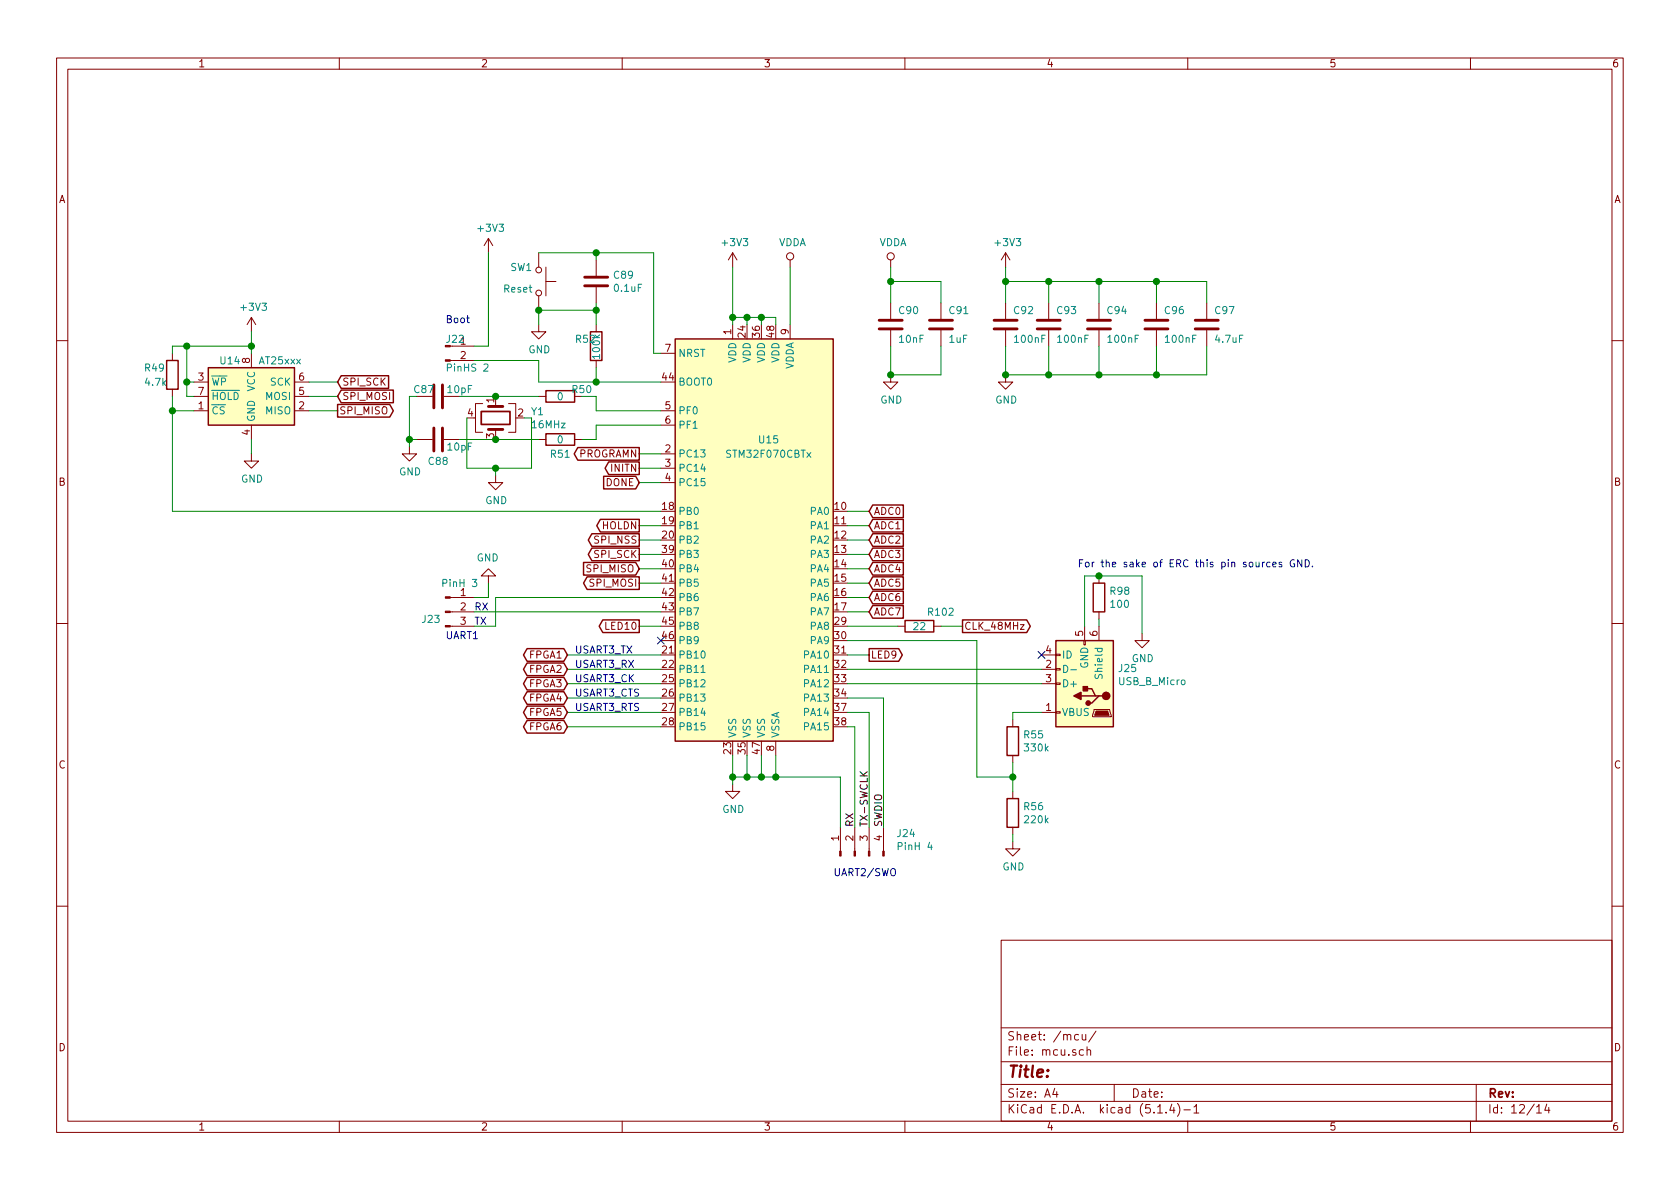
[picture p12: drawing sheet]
EESchema Schematic File Version 4
LIBS:conan-cache
EELAYER 30 0
EELAYER END
$Descr A4 11693 8268
encoding utf-8
Sheet 12 14
Title ""
Date ""
Rev ""
Comp ""
Comment1 ""
Comment2 ""
Comment3 ""
Comment4 ""
$EndDescr
$Comp
L MCU_ST_STM32F0:STM32F070CBTx U15
U 1 1
P 5300 3750
F 0 "U15" H 5350 4450 50  0000 C CNN
F 1 "STM32F070CBTx" H 5350 4350 50  0000 C CNN
F 2 "Package_QFP:LQFP-48_7x7mm_P0.5mm" H 4700 2350 50  0001 R CNN
F 3 "http://www.st.com/st-web-ui/static/active/en/resource/technical/document/datasheet/DM00141386.pdf" H 5300 3750 50  0001 C CNN
	1    5300 3750
	1    0    0    -1  
$EndComp
$Comp
L Switch:SW_Push SW1
U 1 1
P 3750 1950
F 0 "SW1" V 3650 1750 50  0000 L CNN
F 1 "Reset" V 3800 1700 50  0000 L CNN
F 2 "Button_Switch_SMD:SW_SPST_PTS810" H 3750 2150 50  0001 C CNN
F 3 "" H 3750 2150 50  0001 C CNN
	1    3750 1950
	0    1    1    0   
$EndComp
$Comp
L power:GND #PWR076
U 1 1
P 3750 2250
F 0 "#PWR076" H 3750 2000 50  0001 C CNN
F 1 "GND" H 3755 2077 50  0000 C CNN
F 2 "" H 3750 2250 50  0001 C CNN
F 3 "" H 3750 2250 50  0001 C CNN
	1    3750 2250
	1    0    0    -1  
$EndComp
Wire Wire Line
	3750 2250 3750 2150
Connection ~ 3750 2150
Wire Wire Line
	3750 1750 4150 1750
$Comp
L Connector:USB_B_Micro J25
U 1 1
P 7550 4750
F 0 "J25" H 7320 4647 50  0000 R CNN
F 1 "USB_B_Micro" H 7320 4738 50  0000 R CNN
F 2 "Connector_USB:USB_Micro-B_GCT_USB3076-30-A" H 7700 4700 50  0001 C CNN
F 3 "~" H 7700 4700 50  0001 C CNN
	1    7550 4750
	-1   0    0    1   
$EndComp
Wire Wire Line
	5900 4650 7250 4650
Wire Wire Line
	5900 4750 7250 4750
Wire Wire Line
	5900 4450 6800 4450
Wire Wire Line
	6800 4450 6800 5400
$Comp
L Device:R R55
U 1 1
P 7050 5150
F 0 "R55" H 7120 5196 50  0000 L CNN
F 1 "330k" H 7120 5105 50  0000 L CNN
F 2 "Resistor_SMD:R_0603_1608Metric" V 6980 5150 50  0001 C CNN
F 3 "~" H 7050 5150 50  0001 C CNN
	1    7050 5150
	1    0    0    -1  
$EndComp
$Comp
L Device:R R56
U 1 1
P 7050 5650
F 0 "R56" H 7120 5696 50  0000 L CNN
F 1 "220k" H 7120 5605 50  0000 L CNN
F 2 "Resistor_SMD:R_0603_1608Metric" V 6980 5650 50  0001 C CNN
F 3 "~" H 7050 5650 50  0001 C CNN
	1    7050 5650
	1    0    0    -1  
$EndComp
$Comp
L power:GND #PWR082
U 1 1
P 7050 5850
F 0 "#PWR082" H 7050 5600 50  0001 C CNN
F 1 "GND" H 7055 5677 50  0000 C CNN
F 2 "" H 7050 5850 50  0001 C CNN
F 3 "" H 7050 5850 50  0001 C CNN
	1    7050 5850
	1    0    0    -1  
$EndComp
Wire Wire Line
	7050 5800 7050 5850
Wire Wire Line
	7050 5500 7050 5400
Wire Wire Line
	6800 5400 7050 5400
Connection ~ 7050 5400
Wire Wire Line
	7050 5400 7050 5300
Wire Wire Line
	7050 5000 7050 4950
Wire Wire Line
	7050 4950 7250 4950
$Comp
L power:GND #PWR085
U 1 1
P 7950 4400
F 0 "#PWR085" H 7950 4150 50  0001 C CNN
F 1 "GND" H 7955 4227 50  0000 C CNN
F 2 "" H 7950 4400 50  0001 C CNN
F 3 "" H 7950 4400 50  0001 C CNN
	1    7950 4400
	1    0    0    -1  
$EndComp
Wire Wire Line
	7950 4400 7950 4000
Wire Wire Line
	7550 4000 7550 4350
Wire Wire Line
	4150 1750 4550 1750
Wire Wire Line
	4550 1750 4550 2450
Wire Wire Line
	4550 2450 4600 2450
Connection ~ 4150 1750
Wire Wire Line
	4150 2150 4150 2100
Wire Wire Line
	4150 1750 4150 1800
$Comp
L Device:C C89
U 1 1
P 4150 1950
F 0 "C89" H 4265 1996 50  0000 L CNN
F 1 "0.1uF" H 4265 1905 50  0000 L CNN
F 2 "Capacitor_SMD:C_0603_1608Metric" H 4188 1800 50  0001 C CNN
F 3 "~" H 4150 1950 50  0001 C CNN
	1    4150 1950
	1    0    0    -1  
$EndComp
$Comp
L Device:R R50
U 1 1
P 3900 2750
F 0 "R50" V 3850 2900 50  0000 C CNN
F 1 "0" V 3900 2750 50  0000 C CNN
F 2 "Resistor_SMD:R_0603_1608Metric" V 3830 2750 50  0001 C CNN
F 3 "~" H 3900 2750 50  0001 C CNN
	1    3900 2750
	0    1    1    0   
$EndComp
$Comp
L Device:R R51
U 1 1
P 3900 3050
F 0 "R51" V 4000 3050 50  0000 C CNN
F 1 "0" V 3900 3050 50  0000 C CNN
F 2 "Resistor_SMD:R_0603_1608Metric" V 3830 3050 50  0001 C CNN
F 3 "~" H 3900 3050 50  0001 C CNN
	1    3900 3050
	0    1    1    0   
$EndComp
$Comp
L Device:C C87
U 1 1
P 3050 2750
F 0 "C87" V 3000 2650 50  0000 C CNN
F 1 "10pF" V 3000 2900 50  0000 C CNN
F 2 "Capacitor_SMD:C_0603_1608Metric" H 3088 2600 50  0001 C CNN
F 3 "~" H 3050 2750 50  0001 C CNN
	1    3050 2750
	0    1    1    0   
$EndComp
$Comp
L power:GND #PWR073
U 1 1
P 2850 3100
F 0 "#PWR073" H 2850 2850 50  0001 C CNN
F 1 "GND" H 2855 2927 50  0000 C CNN
F 2 "" H 2850 3100 50  0001 C CNN
F 3 "" H 2850 3100 50  0001 C CNN
	1    2850 3100
	1    0    0    -1  
$EndComp
Wire Wire Line
	2850 3100 2850 3050
Wire Wire Line
	2850 3050 2900 3050
Wire Wire Line
	2850 3050 2850 2750
Wire Wire Line
	2850 2750 2900 2750
Connection ~ 2850 3050
Wire Wire Line
	4050 3050 4150 3050
Wire Wire Line
	4150 3050 4150 2950
Wire Wire Line
	4150 2950 4600 2950
Wire Wire Line
	4050 2750 4150 2750
Wire Wire Line
	4150 2750 4150 2850
Wire Wire Line
	4150 2850 4600 2850
$Comp
L power:+3V3 #PWR077
U 1 1
P 5100 1850
F 0 "#PWR077" H 5100 1700 50  0001 C CNN
F 1 "+3V3" H 5115 2023 50  0000 C CNN
F 2 "" H 5100 1850 50  0001 C CNN
F 3 "" H 5100 1850 50  0001 C CNN
	1    5100 1850
	1    0    0    -1  
$EndComp
Wire Wire Line
	5100 1850 5100 2200
Wire Wire Line
	5200 2250 5200 2200
Wire Wire Line
	5200 2200 5100 2200
Connection ~ 5100 2200
Wire Wire Line
	5100 2200 5100 2250
Wire Wire Line
	5300 2250 5300 2200
Wire Wire Line
	5300 2200 5200 2200
Connection ~ 5200 2200
Wire Wire Line
	5400 2250 5400 2200
Wire Wire Line
	5400 2200 5300 2200
Connection ~ 5300 2200
$Comp
L power:VDDA #PWR079
U 1 1
P 5500 1850
F 0 "#PWR079" H 5500 1700 50  0001 C CNN
F 1 "VDDA" H 5517 2023 50  0000 C CNN
F 2 "" H 5500 1850 50  0001 C CNN
F 3 "" H 5500 1850 50  0001 C CNN
	1    5500 1850
	1    0    0    -1  
$EndComp
Wire Wire Line
	5500 1850 5500 2250
$Comp
L Device:C C90
U 1 1
P 6200 2250
F 0 "C90" H 6250 2350 50  0000 L CNN
F 1 "10nF" H 6250 2150 50  0000 L CNN
F 2 "Capacitor_SMD:C_0603_1608Metric" H 6238 2100 50  0001 C CNN
F 3 "~" H 6200 2250 50  0001 C CNN
	1    6200 2250
	1    0    0    -1  
$EndComp
$Comp
L Device:C C91
U 1 1
P 6550 2250
F 0 "C91" H 6600 2350 50  0000 L CNN
F 1 "1uF" H 6600 2150 50  0000 L CNN
F 2 "Capacitor_SMD:C_0603_1608Metric" H 6588 2100 50  0001 C CNN
F 3 "~" H 6550 2250 50  0001 C CNN
	1    6550 2250
	1    0    0    -1  
$EndComp
$Comp
L Device:C C92
U 1 1
P 7000 2250
F 0 "C92" H 7050 2350 50  0000 L CNN
F 1 "100nF" H 7050 2150 50  0000 L CNN
F 2 "Capacitor_SMD:C_0603_1608Metric" H 7038 2100 50  0001 C CNN
F 3 "~" H 7000 2250 50  0001 C CNN
	1    7000 2250
	1    0    0    -1  
$EndComp
$Comp
L Device:C C93
U 1 1
P 7300 2250
F 0 "C93" H 7350 2350 50  0000 L CNN
F 1 "100nF" H 7350 2150 50  0000 L CNN
F 2 "Capacitor_SMD:C_0603_1608Metric" H 7338 2100 50  0001 C CNN
F 3 "~" H 7300 2250 50  0001 C CNN
	1    7300 2250
	1    0    0    -1  
$EndComp
$Comp
L Device:C C94
U 1 1
P 7650 2250
F 0 "C94" H 7700 2350 50  0000 L CNN
F 1 "100nF" H 7700 2150 50  0000 L CNN
F 2 "Capacitor_SMD:C_0603_1608Metric" H 7688 2100 50  0001 C CNN
F 3 "~" H 7650 2250 50  0001 C CNN
	1    7650 2250
	1    0    0    -1  
$EndComp
$Comp
L Device:C C96
U 1 1
P 8050 2250
F 0 "C96" H 8100 2350 50  0000 L CNN
F 1 "100nF" H 8100 2150 50  0000 L CNN
F 2 "Capacitor_SMD:C_0603_1608Metric" H 8088 2100 50  0001 C CNN
F 3 "~" H 8050 2250 50  0001 C CNN
	1    8050 2250
	1    0    0    -1  
$EndComp
$Comp
L Device:C C97
U 1 1
P 8400 2250
F 0 "C97" H 8450 2350 50  0000 L CNN
F 1 "4.7uF" H 8450 2150 50  0000 L CNN
F 2 "Capacitor_SMD:C_0603_1608Metric" H 8438 2100 50  0001 C CNN
F 3 "~" H 8400 2250 50  0001 C CNN
	1    8400 2250
	1    0    0    -1  
$EndComp
$Comp
L power:GND #PWR084
U 1 1
P 7000 2600
F 0 "#PWR084" H 7000 2350 50  0001 C CNN
F 1 "GND" H 7005 2427 50  0000 C CNN
F 2 "" H 7000 2600 50  0001 C CNN
F 3 "" H 7000 2600 50  0001 C CNN
	1    7000 2600
	1    0    0    -1  
$EndComp
$Comp
L power:GND #PWR081
U 1 1
P 6200 2600
F 0 "#PWR081" H 6200 2350 50  0001 C CNN
F 1 "GND" H 6205 2427 50  0000 C CNN
F 2 "" H 6200 2600 50  0001 C CNN
F 3 "" H 6200 2600 50  0001 C CNN
	1    6200 2600
	1    0    0    -1  
$EndComp
$Comp
L power:+3V3 #PWR083
U 1 1
P 7000 1850
F 0 "#PWR083" H 7000 1700 50  0001 C CNN
F 1 "+3V3" H 7015 2023 50  0000 C CNN
F 2 "" H 7000 1850 50  0001 C CNN
F 3 "" H 7000 1850 50  0001 C CNN
	1    7000 1850
	1    0    0    -1  
$EndComp
$Comp
L power:VDDA #PWR080
U 1 1
P 6200 1850
F 0 "#PWR080" H 6200 1700 50  0001 C CNN
F 1 "VDDA" H 6217 2023 50  0000 C CNN
F 2 "" H 6200 1850 50  0001 C CNN
F 3 "" H 6200 1850 50  0001 C CNN
	1    6200 1850
	1    0    0    -1  
$EndComp
Wire Wire Line
	6200 1850 6200 1950
Wire Wire Line
	6200 2400 6200 2600
Wire Wire Line
	6200 2600 6550 2600
Wire Wire Line
	6550 2600 6550 2400
Connection ~ 6200 2600
Wire Wire Line
	6550 2100 6550 1950
Wire Wire Line
	6550 1950 6200 1950
Connection ~ 6200 1950
Wire Wire Line
	6200 1950 6200 2100
Wire Wire Line
	7000 1850 7000 1950
Wire Wire Line
	7000 2400 7000 2600
Wire Wire Line
	7000 2600 7300 2600
Wire Wire Line
	7300 2600 7300 2400
Connection ~ 7000 2600
Wire Wire Line
	7300 2600 7650 2600
Wire Wire Line
	7650 2600 7650 2400
Connection ~ 7300 2600
Connection ~ 7650 2600
Wire Wire Line
	8050 2600 8050 2400
Wire Wire Line
	8050 2600 8400 2600
Wire Wire Line
	8400 2600 8400 2400
Connection ~ 8050 2600
Wire Wire Line
	7300 2100 7300 1950
Wire Wire Line
	7300 1950 7000 1950
Connection ~ 7000 1950
Wire Wire Line
	7000 1950 7000 2100
Wire Wire Line
	7650 2100 7650 1950
Wire Wire Line
	7650 1950 7300 1950
Connection ~ 7300 1950
Connection ~ 7650 1950
Wire Wire Line
	8050 2100 8050 1950
Wire Wire Line
	8400 2100 8400 1950
Wire Wire Line
	8400 1950 8050 1950
Connection ~ 8050 1950
$Comp
L power:GND #PWR078
U 1 1
P 5100 5450
F 0 "#PWR078" H 5100 5200 50  0001 C CNN
F 1 "GND" H 5105 5277 50  0000 C CNN
F 2 "" H 5100 5450 50  0001 C CNN
F 3 "" H 5100 5450 50  0001 C CNN
	1    5100 5450
	1    0    0    -1  
$EndComp
Wire Wire Line
	5100 5450 5100 5400
Wire Wire Line
	5100 5400 5200 5400
Wire Wire Line
	5200 5400 5200 5250
Connection ~ 5100 5400
Wire Wire Line
	5100 5400 5100 5250
Wire Wire Line
	5200 5400 5300 5400
Wire Wire Line
	5300 5400 5300 5250
Connection ~ 5200 5400
Wire Wire Line
	5300 5400 5400 5400
Wire Wire Line
	5400 5400 5400 5250
Connection ~ 5300 5400
Text GLabel 6050 3550 2    50   Input ~ 0
ADC0
Text GLabel 6050 3650 2    50   Input ~ 0
ADC1
Text GLabel 6050 3750 2    50   Input ~ 0
ADC2
Text GLabel 6050 3850 2    50   Input ~ 0
ADC3
Text GLabel 6050 3950 2    50   Input ~ 0
ADC4
Text GLabel 6050 4050 2    50   Input ~ 0
ADC5
Text GLabel 6050 4150 2    50   Input ~ 0
ADC6
Text GLabel 6050 4250 2    50   Input ~ 0
ADC7
Wire Wire Line
	5900 3650 6050 3650
Wire Wire Line
	6050 3550 5900 3550
Wire Wire Line
	5900 3750 6050 3750
Wire Wire Line
	6050 3850 5900 3850
Wire Wire Line
	5900 3950 6050 3950
Wire Wire Line
	6050 4050 5900 4050
Wire Wire Line
	5900 4150 6050 4150
Wire Wire Line
	5900 4950 6050 4950
Wire Wire Line
	6050 4950 6050 5750
Wire Wire Line
	5900 5050 5950 5050
Connection ~ 5400 5400
Text Label 6050 5750 1    50   ~ 0
TX-SWCLK
Text Label 5950 5750 1    50   ~ 0
RX
$Comp
L Device:R R52
U 1 1
P 4150 2400
F 0 "R52" H 4000 2450 50  0000 L CNN
F 1 "100k" V 4150 2300 50  0000 L CNN
F 2 "Resistor_SMD:R_0603_1608Metric" V 4080 2400 50  0001 C CNN
F 3 "~" H 4150 2400 50  0001 C CNN
	1    4150 2400
	1    0    0    -1  
$EndComp
Wire Wire Line
	5850 5400 5400 5400
$Comp
L Connector:Conn_01x02_Male J22
U 1 1
P 3100 2400
F 0 "J22" H 3100 2450 50  0000 L CNN
F 1 "PinHS 2" H 3100 2250 50  0000 L CNN
F 2 "Connector_PinHeader_1.27mm:PinHeader_1x02_P1.27mm_Vertical" H 3100 2400 50  0001 C CNN
F 3 "~" H 3100 2400 50  0001 C CNN
	1    3100 2400
	1    0    0    -1  
$EndComp
Wire Wire Line
	3750 2150 4150 2150
Wire Wire Line
	3750 2650 3750 2500
Wire Wire Line
	3750 2500 3300 2500
Wire Wire Line
	3750 2650 4150 2650
Wire Wire Line
	4150 2550 4150 2650
Connection ~ 4150 2650
Wire Wire Line
	4150 2650 4600 2650
Wire Wire Line
	4150 2250 4150 2150
Connection ~ 4150 2150
$Comp
L power:+3V3 #PWR074
U 1 1
P 3400 1750
F 0 "#PWR074" H 3400 1600 50  0001 C CNN
F 1 "+3V3" H 3415 1923 50  0000 C CNN
F 2 "" H 3400 1750 50  0001 C CNN
F 3 "" H 3400 1750 50  0001 C CNN
	1    3400 1750
	1    0    0    -1  
$EndComp
Wire Wire Line
	3400 1750 3400 2400
Wire Wire Line
	3400 2400 3300 2400
$Comp
L Connector:Conn_01x03_Male J23
U 1 1
P 3100 4250
F 0 "J23" H 3000 4200 50  0000 C CNN
F 1 "PinH 3" H 3200 4450 50  0000 C CNN
F 2 "Connector_PinHeader_2.54mm:PinHeader_1x03_P2.54mm_Vertical" H 3100 4250 50  0001 C CNN
F 3 "~" H 3100 4250 50  0001 C CNN
	1    3100 4250
	1    0    0    -1  
$EndComp
Wire Wire Line
	3300 4250 4600 4250
Wire Wire Line
	4600 4150 3450 4150
Wire Wire Line
	3450 4150 3450 4350
Wire Wire Line
	3450 4350 3300 4350
$Comp
L power:GND #PWR075
U 1 1
P 3400 4050
F 0 "#PWR075" H 3400 3800 50  0001 C CNN
F 1 "GND" H 3405 3877 50  0000 C CNN
F 2 "" H 3400 4050 50  0001 C CNN
F 3 "" H 3400 4050 50  0001 C CNN
	1    3400 4050
	-1   0    0    1   
$EndComp
Wire Wire Line
	3400 4050 3400 4150
Wire Wire Line
	3400 4150 3300 4150
Text Notes 3300 4250 0    50   ~ 0
RX
Text Notes 3300 4350 0    50   ~ 0
TX
$Comp
L Memory_EEPROM:AT25xxx U14
U 1 1
P 1750 2750
F 0 "U14" H 1600 3000 50  0000 C CNN
F 1 "AT25xxx" H 1950 3000 50  0000 C CNN
F 2 "Package_SO:SOIC-8_3.9x4.9mm_P1.27mm" H 1750 2750 50  0001 C CNN
F 3 "http://ww1.microchip.com/downloads/en/DeviceDoc/Atmel-8707-SEEPROM-AT25010B-020B-040B-Datasheet.pdf" H 1750 2750 50  0001 C CNN
	1    1750 2750
	1    0    0    -1  
$EndComp
$Comp
L power:GND #PWR072
U 1 1
P 1750 3150
F 0 "#PWR072" H 1750 2900 50  0001 C CNN
F 1 "GND" H 1755 2977 50  0000 C CNN
F 2 "" H 1750 3150 50  0001 C CNN
F 3 "" H 1750 3150 50  0001 C CNN
	1    1750 3150
	1    0    0    -1  
$EndComp
$Comp
L power:+3V3 #PWR071
U 1 1
P 1750 2300
F 0 "#PWR071" H 1750 2150 50  0001 C CNN
F 1 "+3V3" H 1765 2473 50  0000 C CNN
F 2 "" H 1750 2300 50  0001 C CNN
F 3 "" H 1750 2300 50  0001 C CNN
	1    1750 2300
	1    0    0    -1  
$EndComp
Wire Wire Line
	3950 4750 4600 4750
Wire Wire Line
	1750 2300 1750 2400
Wire Wire Line
	1750 2400 1300 2400
Wire Wire Line
	1300 2400 1300 2650
Wire Wire Line
	1300 2650 1350 2650
Connection ~ 1750 2400
Wire Wire Line
	1750 2400 1750 2450
Wire Wire Line
	1300 2650 1300 2750
Wire Wire Line
	1300 2750 1350 2750
Connection ~ 1300 2650
Wire Wire Line
	1750 3050 1750 3150
Wire Wire Line
	3950 4850 4600 4850
Text GLabel 3950 4550 0    50   BiDi ~ 0
FPGA1
Wire Wire Line
	3950 4650 4600 4650
Text GLabel 4450 3150 0    50   Output ~ 0
PROGRAMN
Text GLabel 4450 3250 0    50   Output ~ 0
INITN
Wire Wire Line
	4450 3150 4600 3150
Wire Wire Line
	4450 3250 4600 3250
Wire Wire Line
	1200 2850 1350 2850
Text GLabel 4450 4050 0    50   Output ~ 0
SPI_MOSI
Text GLabel 4450 3950 0    50   Input ~ 0
SPI_MISO
Text GLabel 4450 3850 0    50   Output ~ 0
SPI_SCK
Text GLabel 4450 3750 0    50   Output ~ 0
SPI_NSS
Text GLabel 4450 3650 0    50   Output ~ 0
HOLDN
Wire Wire Line
	3950 5050 4600 5050
Wire Wire Line
	3950 4950 4600 4950
Wire Wire Line
	3950 4550 4600 4550
Wire Wire Line
	1200 2850 1200 3550
Wire Wire Line
	1200 3550 4600 3550
Text GLabel 2350 2650 2    50   Input ~ 0
SPI_SCK
Text GLabel 2350 2850 2    50   Output ~ 0
SPI_MISO
Text GLabel 2350 2750 2    50   Input ~ 0
SPI_MOSI
Wire Wire Line
	2150 2850 2350 2850
Wire Wire Line
	2150 2750 2350 2750
Wire Wire Line
	2150 2650 2350 2650
Wire Wire Line
	4450 3650 4600 3650
Wire Wire Line
	4600 3750 4450 3750
Wire Wire Line
	4450 3850 4600 3850
Wire Wire Line
	4600 3950 4450 3950
Wire Wire Line
	4450 4050 4600 4050
Text Notes 4000 4650 0    50   ~ 0
USART3_RX
Text Notes 4000 4550 0    50   ~ 0
USART3_TX
Text Notes 4000 4750 0    50   ~ 0
USART3_CK
Text Notes 4000 4850 0    50   ~ 0
USART3_CTS
Text Notes 4000 4950 0    50   ~ 0
USART3_RTS
Text GLabel 3950 4650 0    50   BiDi ~ 0
FPGA2
Text GLabel 3950 4750 0    50   BiDi ~ 0
FPGA3
Text GLabel 3950 4850 0    50   BiDi ~ 0
FPGA4
Text GLabel 3950 4950 0    50   BiDi ~ 0
FPGA5
Text GLabel 3950 5050 0    50   BiDi ~ 0
FPGA6
Text GLabel 4450 3350 0    50   Input ~ 0
DONE
Wire Wire Line
	4450 3350 4600 3350
$Comp
L Device:R R?
U 1 1
P 1200 2600
AR Path="/5C9AFF0D/5DE93DEF" Ref="R?"  Part="1" 
AR Path="/5E35EF8D/5DE93DEF" Ref="R49"  Part="1" 
F 0 "R49" H 1000 2650 50  0000 L CNN
F 1 "4.7k" H 1000 2550 50  0000 L CNN
F 2 "Resistor_SMD:R_0603_1608Metric" V 1130 2600 50  0001 C CNN
F 3 "~" H 1200 2600 50  0001 C CNN
	1    1200 2600
	1    0    0    -1  
$EndComp
Wire Wire Line
	1200 2750 1200 2850
Connection ~ 1200 2850
Wire Wire Line
	1200 2450 1200 2400
Wire Wire Line
	1200 2400 1300 2400
Connection ~ 1300 2400
NoConn ~ 7250 4550
NoConn ~ 4600 4450
Wire Wire Line
	5900 4250 6050 4250
Text Notes 7500 3950 0    50   ~ 0
For the sake of ERC this pin sources GND.
Text GLabel 6700 4350 2    50   Output ~ 0
CLK_48MHz
Wire Wire Line
	6250 4350 5900 4350
Wire Wire Line
	3650 2900 3700 2900
Wire Wire Line
	3700 2900 3700 3250
Wire Wire Line
	3250 3250 3450 3250
Wire Wire Line
	3450 3250 3450 3300
Connection ~ 3450 3250
Wire Wire Line
	3450 3250 3700 3250
$Comp
L power:GND #PWR0140
U 1 1
P 3450 3300
F 0 "#PWR0140" H 3450 3050 50  0001 C CNN
F 1 "GND" H 3455 3127 50  0000 C CNN
F 2 "" H 3450 3300 50  0001 C CNN
F 3 "" H 3450 3300 50  0001 C CNN
	1    3450 3300
	1    0    0    -1  
$EndComp
Wire Wire Line
	3450 3050 3750 3050
Wire Wire Line
	3200 3050 3250 3050
Connection ~ 3450 3050
Wire Wire Line
	3450 2750 3750 2750
Wire Wire Line
	3200 2750 3450 2750
Connection ~ 3450 2750
$Comp
L Device:Crystal_GND24 Y1
U 1 1
P 3450 2900
F 0 "Y1" V 3404 3144 50  0000 L CNN
F 1 "16MHz" V 3495 3144 50  0000 L CNN
F 2 "Crystal:Crystal_SMD_SeikoEpson_TSX3225-4Pin_3.2x2.5mm" H 3450 2900 50  0001 C CNN
F 3 "~" H 3450 2900 50  0001 C CNN
	1    3450 2900
	0    1    1    0   
$EndComp
$Comp
L Device:C C88
U 1 1
P 3050 3050
F 0 "C88" V 3200 3050 50  0000 C CNN
F 1 "10pF" V 3100 3200 50  0000 C CNN
F 2 "Capacitor_SMD:C_0603_1608Metric" H 3088 2900 50  0001 C CNN
F 3 "~" H 3050 3050 50  0001 C CNN
	1    3050 3050
	0    1    1    0   
$EndComp
Wire Wire Line
	3250 3050 3450 3050
Wire Wire Line
	3250 2900 3250 3250
Wire Wire Line
	7650 1950 8050 1950
Wire Wire Line
	7650 2600 8050 2600
Wire Wire Line
	7550 4000 7650 4000
$Comp
L Device:R R98
U 1 1
P 7650 4150
F 0 "R98" H 7720 4196 50  0000 L CNN
F 1 "100" H 7720 4105 50  0000 L CNN
F 2 "Resistor_SMD:R_0603_1608Metric" V 7580 4150 50  0001 C CNN
F 3 "~" H 7650 4150 50  0001 C CNN
	1    7650 4150
	1    0    0    -1  
$EndComp
Connection ~ 7650 4000
Wire Wire Line
	7650 4000 7950 4000
Wire Wire Line
	7650 4350 7650 4300
Wire Wire Line
	5850 5400 5850 5750
Wire Wire Line
	5950 5050 5950 5750
Text GLabel 6050 4550 2    50   Output ~ 0
LED9
Wire Wire Line
	5900 4550 6050 4550
Text GLabel 4450 4350 0    50   Output ~ 0
LED10
Wire Wire Line
	4600 4350 4450 4350
$Comp
L Connector:Conn_01x04_Male J24
U 1 1
P 5950 5950
F 0 "J24" V 6104 5662 50  0000 R CNN
F 1 "PinH 4" V 6013 5662 50  0000 R CNN
F 2 "Connector_PinHeader_2.54mm:PinHeader_1x04_P2.54mm_Vertical" H 5950 5950 50  0001 C CNN
F 3 "~" H 5950 5950 50  0001 C CNN
	1    5950 5950
	0    -1   -1   0   
$EndComp
Wire Wire Line
	5900 4850 6150 4850
Wire Wire Line
	6150 4850 6150 5750
Text Label 6150 5750 1    50   ~ 0
SWDIO
$Comp
L Device:R R102
U 1 1
P 6400 4350
F 0 "R102" V 6300 4400 50  0000 L CNN
F 1 "22" V 6400 4300 50  0000 L CNN
F 2 "Resistor_SMD:R_0603_1608Metric" V 6330 4350 50  0001 C CNN
F 3 "~" H 6400 4350 50  0001 C CNN
	1    6400 4350
	0    1    1    0   
$EndComp
Wire Wire Line
	6550 4350 6700 4350
Text Notes 3100 2250 0    50   ~ 0
Boot
Text Notes 3100 4450 0    50   ~ 0
UART1
Text Notes 5800 6100 0    50   ~ 0
UART2/SWO
$EndSCHEMATC
